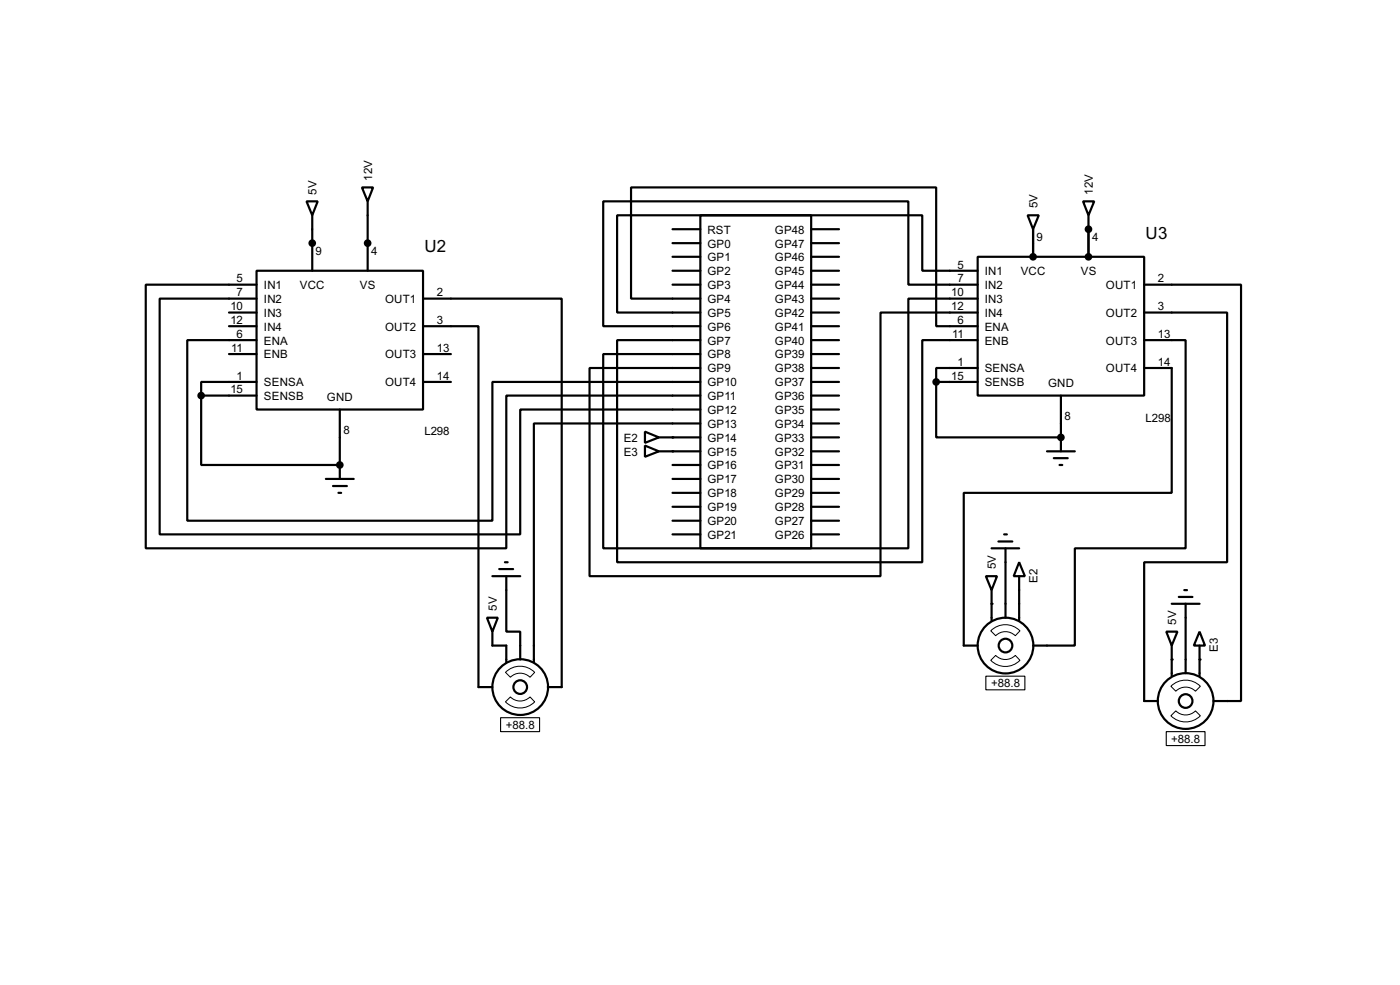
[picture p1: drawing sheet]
<svg xmlns="http://www.w3.org/2000/svg" width="256mm" height="180mm" viewBox="0 0 256 180" stroke-linecap="round" stroke-linejoin="round" font-family="sans-serif">
<g fill="none" stroke="#000" stroke-width=".4">
<path d="M56.2 36.9h2l-1 2.5zM57.2 39.4v10.2M66.3 34.3h2.1l-1 2.6zM67.4 36.9v12.7M128.3 39.4h20.3v61h-20.3zM188.3 39.4h2l-1 2.6zM198.4 36.9h2.1l-1.1 2.5zM199.4 39.4v7.6M42 59.7h5M42 57.2h5M47 49.6h30.5v25.4h-30.5zM47 52.1h-20.3v48.3h66.1v-28h35.5"/>
<path d="M47 54.7h-17.7v43.1h66v-22.8h33M77.5 54.7h25.4v71.1h-2.5M77.5 59.7h10.2v66.1h2.5M123.2 52.1h5.1M123.2 49.6h5.1M123.2 44.5h5.1M123.2 47h5.1M123.2 42h5.1M128.3 54.7h-12.7v-20.4h55.9v25.4h7.6M148.6 52.1h5.1M148.6 54.7h5.1M148.6 59.7h5.1"/>
<path d="M148.6 57.2h5.1M148.6 49.6h5.1M148.6 44.5h5.1M148.6 47h5.1M148.6 42h5.1M179.1 47h30.5v25.4h-30.5zM179.1 49.6h-10.1v-10.2h-55.9v17.8h15.2M179.1 52.1h-12.7v-15.2h-55.9v22.8h17.8M179.1 54.7h-12.7v45.7h-55.9v-35.6h17.8M179.1 57.2h-17.8v48.3h-53.3v-38.1h20.3M189.3 42v5M209.6 52.1h17.8v76.2h-5.1"/>
<path d="M209.6 57.2h15.2v45.7h-15.2v25.4h2.5M36.9 72.4v12.7h25.4M36.9 72.4h10.1M42 64.8h5M47 62.3h-12.7v33h55.9v-25.4h38.1M47 69.9h-10.1v2.5M62.3 75v12.7M77.5 69.9h5.1M77.5 64.8h5.1M118.2 79l2.5 1.1-2.5 1zM128.3 62.3h-15.2v40.6h55.9v-40.6h10.1M128.3 77.5h-30.5v43.7"/>
<path d="M148.6 69.9h5.1M148.6 72.4h5.1M148.6 62.3h5.1M148.6 64.8h5.1M148.6 67.4h5.1M148.6 75h5.1M148.6 77.5h5.1M171.5 69.9v10.2h22.9M171.5 69.9h7.6M179.1 67.4h-7.6v2.5M194.4 72.4v10.2M209.6 62.3h7.6v38.1h-20.3v17.8h-7.6"/>
<path d="M209.6 67.4h5.1v22.8h-38.1v28h2.5M59.7 87.7h5.1M61 89h2.6M62 90.2h.5M118.2 81.6l2.5 1-2.5 1zM120.7 82.6h7.6M120.7 80.1h7.6M123.2 85.1h5.1M123.2 87.7h5.1M123.2 90.2h5.1M123.2 97.8h5.1M123.2 92.8h5.1"/>
<path d="M123.2 95.3h5.1M148.6 82.6h5.1M148.6 85.1h5.1M148.6 87.7h5.1M148.6 90.2h5.1M148.6 97.8h5.1M148.6 80.1h5.1M148.6 92.8h5.1M148.6 95.3h5.1M182.9 99.1h2.6M184 97.8h.5M191.8 82.6h5.1"/>
<path d="M193.1 83.9h2.5M194.1 85.1h.5M89.2 113.1h2l-1 2.5zM90.2 115.6v2.6h2.6v3M90.2 105.5h5.1M91.5 104.2h2.5M92.5 102.9h.5M92.8 105.5v10.1h2.5v5.1M180.6 105.5h2.1l-1 2.5zM181.7 108v5.6M181.7 100.4h5M184.2 100.4v12.7"/>
<path d="M186.7 102.9l1.1 2.6h-2.1zM186.7 105.5v8.1M213.7 115.6h2l-1 2.6zM214.7 118.2v5.6M214.7 110.5h5.1M216 109.3h2.5M217 108h.5M217.2 110.5v12.7M219.8 115.6l1 2.6h-2.1zM219.8 118.2v5.6"/>
<circle cx="184.2" cy="118.2" r="5.1"/>
<circle cx="184.2" cy="118.2" r="1.25"/>
<circle cx="95.3" cy="125.8" r="5.1"/>
<circle cx="95.3" cy="125.8" r="1.25"/>
<circle cx="217.2" cy="128.3" r="5.1"/>
<circle cx="217.2" cy="128.3" r="1.25"/>
</g>
<g fill="#000">
<circle cx="57.2" cy="44.5" r=".2"/>
<circle cx="67.4" cy="44.5" r=".2"/>
<circle cx="199.4" cy="42" r=".2"/>
<circle cx="62.3" cy="85.1" r=".2"/>
<circle cx="123.2" cy="82.6" r=".2"/>
<circle cx="123.2" cy="80.1" r=".2"/>
<circle cx="194.4" cy="80.1" r=".2"/>
<circle cx="181.7" cy="110.5" r=".2"/>
<circle cx="214.7" cy="120.7" r=".2"/>
<circle cx="219.8" cy="120.7" r=".2"/>
</g>
<g fill="#000" stroke="#000" stroke-width=".4">
<circle cx="57.2" cy="44.5" r=".5"/>
<circle cx="67.3" cy="44.5" r=".5"/>
<circle cx="189.2" cy="47" r=".5"/>
<circle cx="199.4" cy="42" r=".5"/>
<circle cx="199.4" cy="47" r=".5"/>
<circle cx="36.8" cy="72.4" r=".5"/>
<circle cx="171.5" cy="69.9" r=".5"/>
<circle cx="62.2" cy="85.1" r=".5"/>
<circle cx="194.3" cy="80.1" r=".5"/>
</g>
<path d="M91.7 131.4h7.2v2.5h-7.2zM180.6 123.8h7.2v2.5h-7.2zM213.7 133.9h7.1v2.6h-7.1z" fill="none" stroke="#000" stroke-width=".2"/>
<path d="M181.5 115.5a3.7 3.7 0 0 1 5.4 0l-.9 .9a2.54 2.54 0 0 0-3.6 0zM92.6 128.5l.9-.9a2.53 2.53 0 0 0 3.6 0l.9 .9a3.7 3.7 0 0 1-5.4 0zM92.6 123.1a3.7 3.7 0 0 1 5.4 0l-.9 .9a2.54 2.54 0 0 0-3.6 0zM181.5 120.9l.9-.9a2.53 2.53 0 0 0 3.6 0l.9 .9a3.7 3.7 0 0 1-5.4 0zM214.5 131l.9-.9a2.54 2.54 0 0 0 3.6 0l.9 .9a3.8 3.8 0 0 1-5.4 0zM214.5 125.6a3.8 3.8 0 0 1 5.4 0l-.9 .9a2.54 2.54 0 0 0-3.6 0z" fill="none" stroke="#000" stroke-width=".18"/>
<g font-size="3.5">
<text x="77.8" y="46.2">U2</text>
<text x="209.9" y="43.7">U3</text>
</g>
<g font-size="2.4">
<text x="58" y="35.6" transform="rotate(-90 58 35.6)">5V</text>
<text x="68.2" y="33.1" transform="rotate(-90 68.2 33.1)">12V</text>
<text x="200.2" y="35.6" transform="rotate(-90 200.2 35.6)">12V</text>
<text x="190.1" y="38.1" transform="rotate(-90 190.1 38.1)">5V</text>
<text x="57.8" y="46.6">9</text>
<text x="68" y="46.6">4</text>
<text x="129.6" y="45.3">GP0</text>
<text x="129.6" y="47.8">GP1</text>
<text x="129.6" y="42.7">RST</text>
<text x="141.9" y="47.8">GP46</text>
<text x="141.9" y="45.3">GP47</text>
<text x="141.9" y="42.7">GP48</text>
<text x="189.9" y="44.1">9</text>
<text x="200.1" y="44.1">4</text>
<text x="43.4" y="51.7">5</text>
<text x="48.3" y="52.9">IN1</text>
<text x="54.9" y="52.9">VCC</text>
<text x="65.9" y="52.9">VS</text>
<text x="129.6" y="50.4">GP2</text>
<text x="129.6" y="52.9">GP3</text>
<text x="141.9" y="52.9">GP44</text>
<text x="141.9" y="50.4">GP45</text>
<text x="175.4" y="49.2">5</text>
<text x="175.4" y="51.7">7</text>
<text x="180.4" y="50.4">IN1</text>
<text x="180.4" y="52.9">IN2</text>
<text x="187" y="50.3">VCC</text>
<text x="198" y="50.3">VS</text>
<text x="202.6" y="52.9">OUT1</text>
<text x="212.1" y="51.7">2</text>
<text x="42.2" y="56.8">10</text>
<text x="42.2" y="59.3">12</text>
<text x="43.4" y="54.3">7</text>
<text x="48.3" y="55.4">IN2</text>
<text x="48.3" y="58">IN3</text>
<text x="70.5" y="55.4">OUT1</text>
<text x="80.1" y="54.3">2</text>
<text x="80.1" y="59.3">3</text>
<text x="129.6" y="55.4">GP4</text>
<text x="129.6" y="58">GP5</text>
<text x="141.9" y="58">GP42</text>
<text x="141.9" y="55.4">GP43</text>
<text x="174.3" y="54.3">10</text>
<text x="174.3" y="56.8">12</text>
<text x="175.4" y="59.3">6</text>
<text x="180.4" y="55.4">IN3</text>
<text x="180.4" y="58">IN4</text>
<text x="202.6" y="58">OUT2</text>
<text x="212.1" y="56.8">3</text>
<text x="42.4" y="64.4">11</text>
<text x="43.4" y="61.9">6</text>
<text x="48.3" y="63.1">ENA</text>
<text x="48.3" y="65.6">ENB</text>
<text x="48.3" y="60.5">IN4</text>
<text x="70.5" y="60.5">OUT2</text>
<text x="70.5" y="65.6">OUT3</text>
<text x="80.1" y="64.4">13</text>
<text x="129.6" y="60.5">GP6</text>
<text x="129.6" y="63.1">GP7</text>
<text x="129.6" y="65.6">GP8</text>
<text x="141.9" y="65.6">GP39</text>
<text x="141.9" y="63.1">GP40</text>
<text x="141.9" y="60.5">GP41</text>
<text x="174.4" y="61.9">11</text>
<text x="180.4" y="60.5">ENA</text>
<text x="180.4" y="63.1">ENB</text>
<text x="202.6" y="63.1">OUT3</text>
<text x="212.1" y="61.9">13</text>
<text x="42.2" y="72">15</text>
<text x="43.4" y="69.5">1</text>
<text x="48.3" y="70.7">SENSA</text>
<text x="70.5" y="70.7">OUT4</text>
<text x="80.1" y="69.5">14</text>
<text x="129.6" y="68.1">GP9</text>
<text x="129.6" y="70.7">GP10</text>
<text x="141.9" y="70.7">GP37</text>
<text x="141.9" y="68.1">GP38</text>
<text x="174.3" y="69.5">15</text>
<text x="175.4" y="67">1</text>
<text x="180.4" y="68.1">SENSA</text>
<text x="180.4" y="70.7">SENSB</text>
<text x="192" y="70.8">GND</text>
<text x="202.6" y="68.1">OUT4</text>
<text x="212.1" y="67">14</text>
<text x="48.3" y="73.2">SENSB</text>
<text x="59.9" y="73.3">GND</text>
<text x="129.6" y="73.2">GP11</text>
<text x="129.6" y="75.8">GP12</text>
<text x="141.9" y="75.8">GP35</text>
<text x="141.9" y="73.2">GP36</text>
<text x="195" y="76.9">8</text>
<text x="209.8" y="77.2">L298</text>
<text x="62.9" y="79.5">8</text>
<text x="77.7" y="79.7">L298</text>
<text x="114.3" y="80.8">E2</text>
<text x="114.3" y="83.4">E3</text>
<text x="129.6" y="78.3">GP13</text>
<text x="129.6" y="80.8">GP14</text>
<text x="129.6" y="83.4">GP15</text>
<text x="141.9" y="83.4">GP32</text>
<text x="141.9" y="80.8">GP33</text>
<text x="141.9" y="78.3">GP34</text>
<text x="129.6" y="85.9">GP16</text>
<text x="129.6" y="88.5">GP17</text>
<text x="141.9" y="88.5">GP30</text>
<text x="141.9" y="85.9">GP31</text>
<text x="129.6" y="91">GP18</text>
<text x="129.6" y="93.6">GP19</text>
<text x="141.9" y="93.6">GP28</text>
<text x="141.9" y="91">GP29</text>
<text x="129.6" y="96.1">GP20</text>
<text x="129.6" y="98.6">GP21</text>
<text x="141.9" y="98.6">GP26</text>
<text x="141.9" y="96.1">GP27</text>
<text x="182.5" y="104.1" transform="rotate(-90 182.5 104.1)">5V</text>
<text x="190.1" y="106.7" transform="rotate(-90 190.1 106.7)">E2</text>
<text x="91" y="111.8" transform="rotate(-90 91 111.8)">5V</text>
<text x="215.5" y="114.4" transform="rotate(-90 215.5 114.4)">5V</text>
<text x="223.1" y="119.4" transform="rotate(-90 223.1 119.4)">E3</text>
<text x="181.6" y="125.8">+88.8</text>
<text x="92.7" y="133.4">+88.8</text>
<text x="214.6" y="136">+88.8</text>
</g>
</svg>
